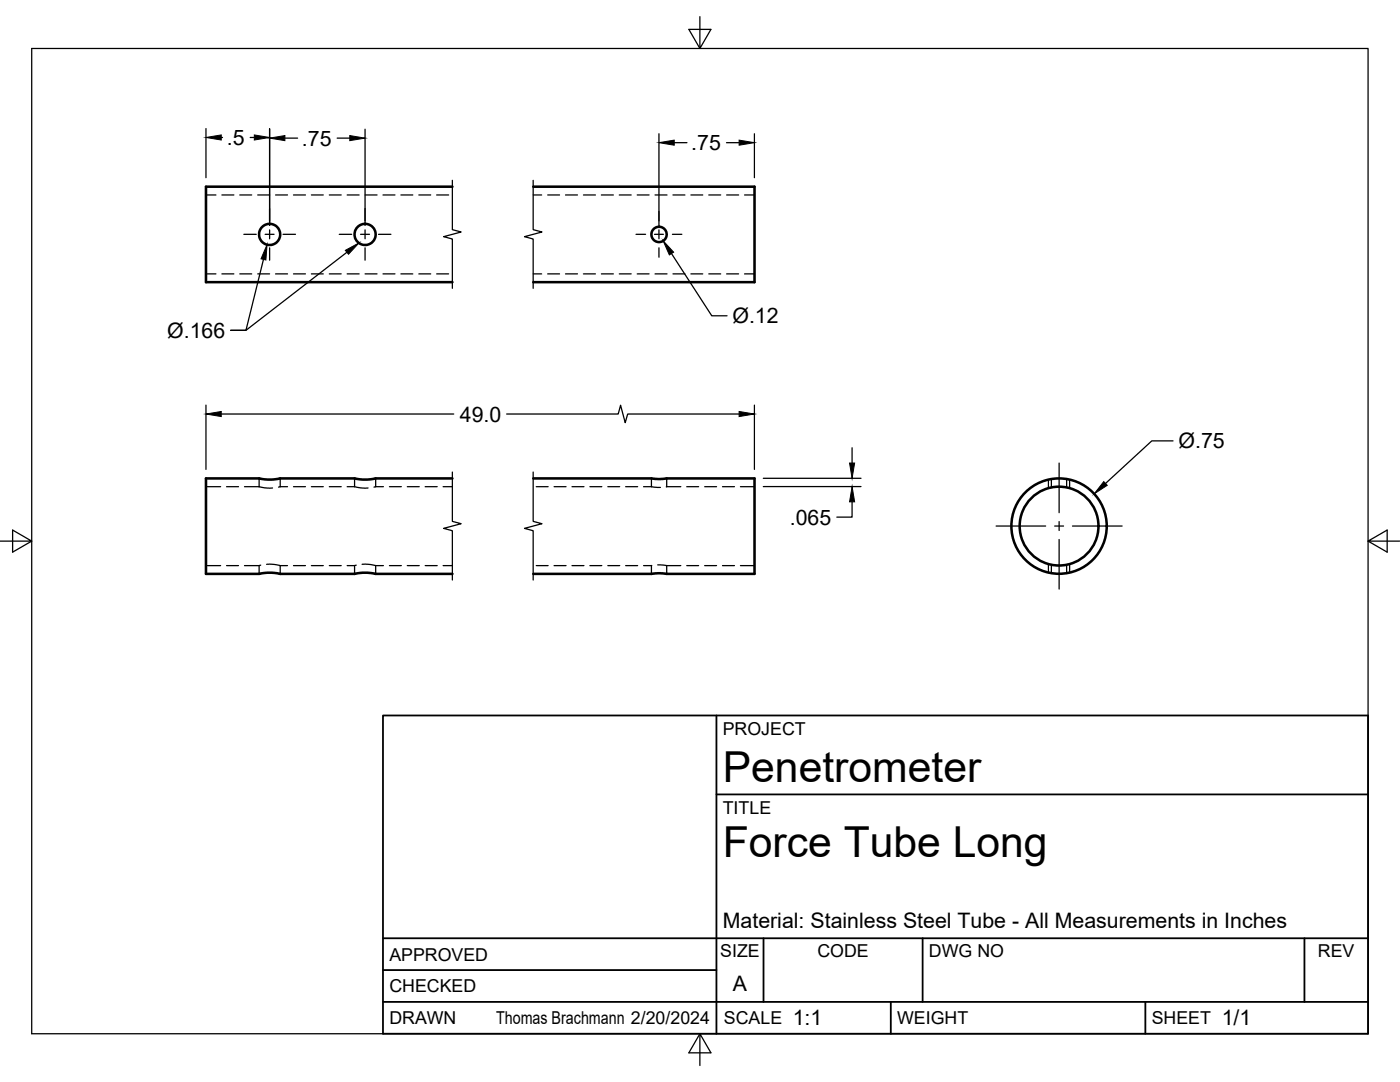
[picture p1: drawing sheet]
<svg xmlns="http://www.w3.org/2000/svg" width="279mm" height="216mm" viewBox="0 0 279 216" stroke-linecap="round" stroke-linejoin="round" font-family="sans-serif">
<!-- layer: Visible -->
<g fill="none" stroke="#000" stroke-width=".51">
<path d="M90.3 37.3h-49.2v19h49.2M106.4 37.3h44.2v19h-44.2M90.3 95.5h-15.4l-1.5 .2-2.6-.2h-14.9l-1.6 .2-2.6-.2h-10.6v19h10.6l1.6-.2 2.6 .2h14.9l1.5-.2 2.6 .2h15.4M106.4 95.5h23.6l1.2 .1 1.8-.1h17.6v19h-17.6l-1.2-.1-1.8 .1h-23.6"/>
<circle cx="53.8" cy="46.8" r="2.11"/>
<circle cx="72.9" cy="46.8" r="2.11"/>
<circle cx="131.5" cy="46.8" r="1.52"/>
<circle cx="211.4" cy="105" r="9.5"/>
<circle cx="211.4" cy="105" r="7.9"/>
</g>
<!-- layer: Hidden -->
<g fill="none" stroke="#000" stroke-width=".25">
<path d="M41.1 38.9h2M44.3 38.9h2.4M47.9 38.9h2.3M51.4 38.9h2.4M55 38.9h2.4M58.6 38.9h2.4M62.1 38.9h2.4M65.7 38.9h2.4M69.3 38.9h2.4M72.9 38.9h2.3M76.4 38.9h2.4M80 38.9h2.4"/>
<path d="M83.6 38.9h2.4M87.1 38.9h2.4M106.4 38.9h1.7M109.3 38.9h2.4M112.9 38.9h2.4M116.4 38.9h2.4M120 38.9h2.4M123.6 38.9h2.4M127.2 38.9h2.3M130.7 38.9h2.4M134.3 38.9h2.4M137.9 38.9h2.4"/>
<path d="M141.5 38.9h2.3M145 38.9h2.4M148.6 38.9h2M41.1 54.7h2M44.3 54.7h2.4M47.9 54.7h2.3M51.4 54.7h2.4M55 54.7h2.4M58.6 54.7h2.4M62.1 54.7h2.4M65.7 54.7h2.4M69.3 54.7h2.4"/>
<path d="M72.9 54.7h2.3M76.4 54.7h2.4M80 54.7h2.4M83.6 54.7h2.4M87.1 54.7h2.4M106.4 54.7h1.7M109.3 54.7h2.4M112.9 54.7h2.4M116.4 54.7h2.4M120 54.7h2.4M123.6 54.7h2.4M127.2 54.7h2.3"/>
<path d="M130.7 54.7h2.4M134.3 54.7h2.4M137.9 54.7h2.4M141.5 54.7h2.3M145 54.7h2.4M148.6 54.7h2M41.1 97.1h2.9M45.2 97.1h2.4M48.8 97.1h2.9M51.7 97.1l1.3 .3h1.4M51.7 95.5v1.6M55.9 97.1l-.3 .1"/>
<path d="M55.9 95.5v1.6M55.9 97.1h1.5M58.6 97.1h2.4M62.1 97.1h2.4M65.7 97.1h2.4M69.3 97.1h1.5M70.8 97.1l1.3 .3h1.3M70.8 95.5v1.6M75 97.1l-.4 .1M75 95.5v1.6M75 97.1h1.5M77.7 97.1h2.4"/>
<path d="M81.3 97.1h2.4M84.9 97.1h2.3M88.4 97.1h1.9M107 97.1h2.4M110.6 97.1h2.4M114.2 97.1h2.3M117.7 97.1h2.4M121.3 97.1h2.4M124.9 97.1h2.4M128.4 97.1h1.6M130 97.1l1.8 .2M130 95.5v1.6"/>
<path d="M133.1 97.1h-.1M133.1 97.1h2.8M133.1 95.5v1.6M137.1 97.1h2.3M140.6 97.1h2.4M144.2 97.1h2.4M147.8 97.1h2.8M209.2 95.7v1.7M209.8 95.6v1.7M212.9 95.6v1.7M213.5 95.7v1.7M41.1 112.9h2.9"/>
<path d="M45.2 112.9h2.4M48.8 112.9h2.9M51.7 112.9v1.6M52 112.8l-.3 .1M53.2 112.6h1.4l1.3 .3M55.9 112.9v1.6M55.9 112.9h1.5M58.6 112.9h2.4M62.1 112.9h2.4M65.7 112.9h2.4M69.3 112.9h1.5M70.8 112.9v1.6"/>
<path d="M71.1 112.8l-.3 .1M72.3 112.6h1.4l1.3 .3M75 112.9v1.6M75 112.9h1.5M77.7 112.9h2.4M81.3 112.9h2.4M84.9 112.9h2.3M88.4 112.9h1.9M107 112.9h2.4M110.6 112.9h2.4M114.2 112.9h2.3M117.7 112.9h2.4"/>
<path d="M121.3 112.9h2.4M124.9 112.9h2.4M128.4 112.9h1.6M130 112.9v1.6M130.1 112.8l-.1 .1M131.3 112.7l1.8 .2M133.1 112.9h2.8M133.1 112.9v1.6M137.1 112.9h2.3M140.6 112.9h2.4M144.2 112.9h2.4M147.8 112.9h2.8"/>
<path d="M209.2 112.6v1.7M209.8 112.7v1.7M212.9 112.7v1.7M213.5 112.6v1.7"/>
</g>
<!-- layer: Border -->
<path d="M6.3 9.7h266.7v196.6h-266.7zM139.7 3.3v6.4l2.2-3.8h-4.4l2.2 3.8M0 108h6.3l-3.8-2.2v4.4l3.8-2.2M273 108l3.8 2.2v-4.4l-3.8 2.2h6.4M139.7 206.3l-2.2 3.8h4.4l-2.2-3.8v6.3" fill="none" stroke="#000" stroke-width=".25"/>
<!-- layer: Titleblock -->
<path d="M76.4 142.8h196.6v63.5h-196.6zM143 158.5h130M143 142.8v63.5M76.4 199.9h196.6M76.4 193.6h66.6M76.4 187.2h196.6M152.4 187.2v12.7M177.8 199.9v6.4M184.1 187.2v12.7M228.6 199.9v6.4M260.3 187.2v12.7" fill="none" stroke="#000" stroke-width=".36"/>
<!-- layer: Break Lines -->
<path d="M90.3 36v9.8l1.7 .5-3.5 .9 1.8 .5v9.8M106.4 36v9.8l1.8 .5-3.5 .9 1.7 .5v9.8M90.3 94.2v9.8l1.7 .5-3.5 .9 1.8 .5v9.8M106.4 94.2v9.8l1.8 .5-3.5 .9 1.7 .5v9.8" fill="none" stroke="#000" stroke-width=".25"/>
<!-- layer: FD_Dimensions -->
<g fill="none" stroke="#000" stroke-width=".25">
<path d="M41.1 25.7v9.8M44.2 27.4h.2M49.9 27.4h.9M53.8 25.7v19.3M56.9 27.6h2.5M67.3 27.6h2.5M72.9 25.8v19.2M131.5 26.7v18.3M134.6 28.5h2.5M145 28.5h2.5M150.6 26.7v8.8M52.6 51.8l-3.5 14.1h-3.1"/>
<path d="M134 50.6l8 12.4h3.1M41.1 80.8v12.9M44.2 82.6h46.4M101.1 82.6h22.3l.4-1.7 1 3.4 .5-1.7h22.2M150.6 80.8v12.9M152.3 95.4h19.5M152.3 97.1h19.5M170.1 89.3v3.1M234.1 88h-4.2l-9.3 8.5M170.1 100.1v3.1h-3.1"/>
</g>
<g fill="#000" stroke="#000" stroke-width=".2">
<path d="M41.1 27.4l3.1-.5v1zM50.8 26.9l3 .5-3 .5zM53.8 27.6l3.1-.5v1zM69.8 27.1l3.1 .5-3.1 .5zM131.5 28.5l3.1-.5v1zM147.5 28l3.1 .5-3.1 .5zM53.3 48.8l-.2 3.1-1-.3zM132.3 48l2.1 2.3-.8 .6zM41.1 82.6l3.1-.5v1zM147.5 82.1l3.1 .5-3.1 .5zM169.5 92.4h1.1l-.5 3zM220.3 96.1l.7 .7-2.6 1.7z"/>
<path d="M170.1 97.1l.5 3h-1.1z"/>
</g>
<!-- layer: Smart Centers -->
<g fill="none" stroke="#000" stroke-width=".25">
<path d="M48.7 46.8h2.4M52.9 46.8h1.8M53.8 41.6v2.5M53.8 45.9v1.7M53.8 49.4v2.5M56.5 46.8h2.5M67.7 46.8h2.5M72 46.8h1.7M72.9 41.6v2.5M72.9 45.9v1.7M72.9 49.4v2.5M75.5 46.8h2.5"/>
<path d="M126.9 46.8h1.9M130.6 46.8h1.8M131.5 42.2v1.9M131.5 45.9v1.7M131.5 49.4v1.9M134.2 46.8h1.9M211.4 92.4v9.9M198.8 105h9.9M210.5 105h1.8M211.4 104.1v1.8M211.4 107.7v9.8M214 105h9.9"/>
</g>
<!-- layer: Leaders -->
<path d="M68.9 50l2.7-1.5-2 2.2z" fill="#000" stroke="#000" stroke-width=".2"/>
<path d="M69.2 50.3l-20.1 15.6h-3.1" fill="none" stroke="#000" stroke-width=".25"/>
<g font-size="8.5">
<text x="144.3" y="156">Penetrometer</text>
<text x="144.3" y="171">Force Tube Long</text>
</g>
<g font-size="4.3">
<text x="45.3" y="28.9">.5</text>
<text x="60.3" y="29">.75</text>
<text x="138" y="30">.75</text>
<text x="146.2" y="64.5">Ø.12</text>
<text x="33.4" y="67.4">Ø.166</text>
<text x="91.8" y="84.1">49.0</text>
<text x="235.2" y="89.4">Ø.75</text>
<text x="157.6" y="104.7">.065</text>
<text x="144.3" y="185.2">Material: Stainless Steel Tube - All Measurements in Inches</text>
<text x="146.3" y="197.7">A</text>
<text x="158.2" y="204.6">1:1</text>
<text x="243.8" y="204.6">1/1</text>
</g>
<g font-size="3.5">
<text x="144.3" y="146.6">PROJECT</text>
<text x="144.3" y="162.3">TITLE</text>
<text x="77.7" y="191.7">APPROVED</text>
<text x="143.7" y="191">SIZE</text>
<text x="163.1" y="191">CODE</text>
<text x="185.4" y="191">DWG NO</text>
<text x="263" y="191">REV</text>
<text x="77.7" y="198">CHECKED</text>
<text x="77.7" y="204.4">DRAWN</text>
<text x="99" y="204.4">Thomas Brachmann 2/20/2024</text>
<text x="144.5" y="204.4">SCALE</text>
<text x="179" y="204.4">WEIGHT</text>
<text x="229.8" y="204.4">SHEET</text>
</g>
</svg>
